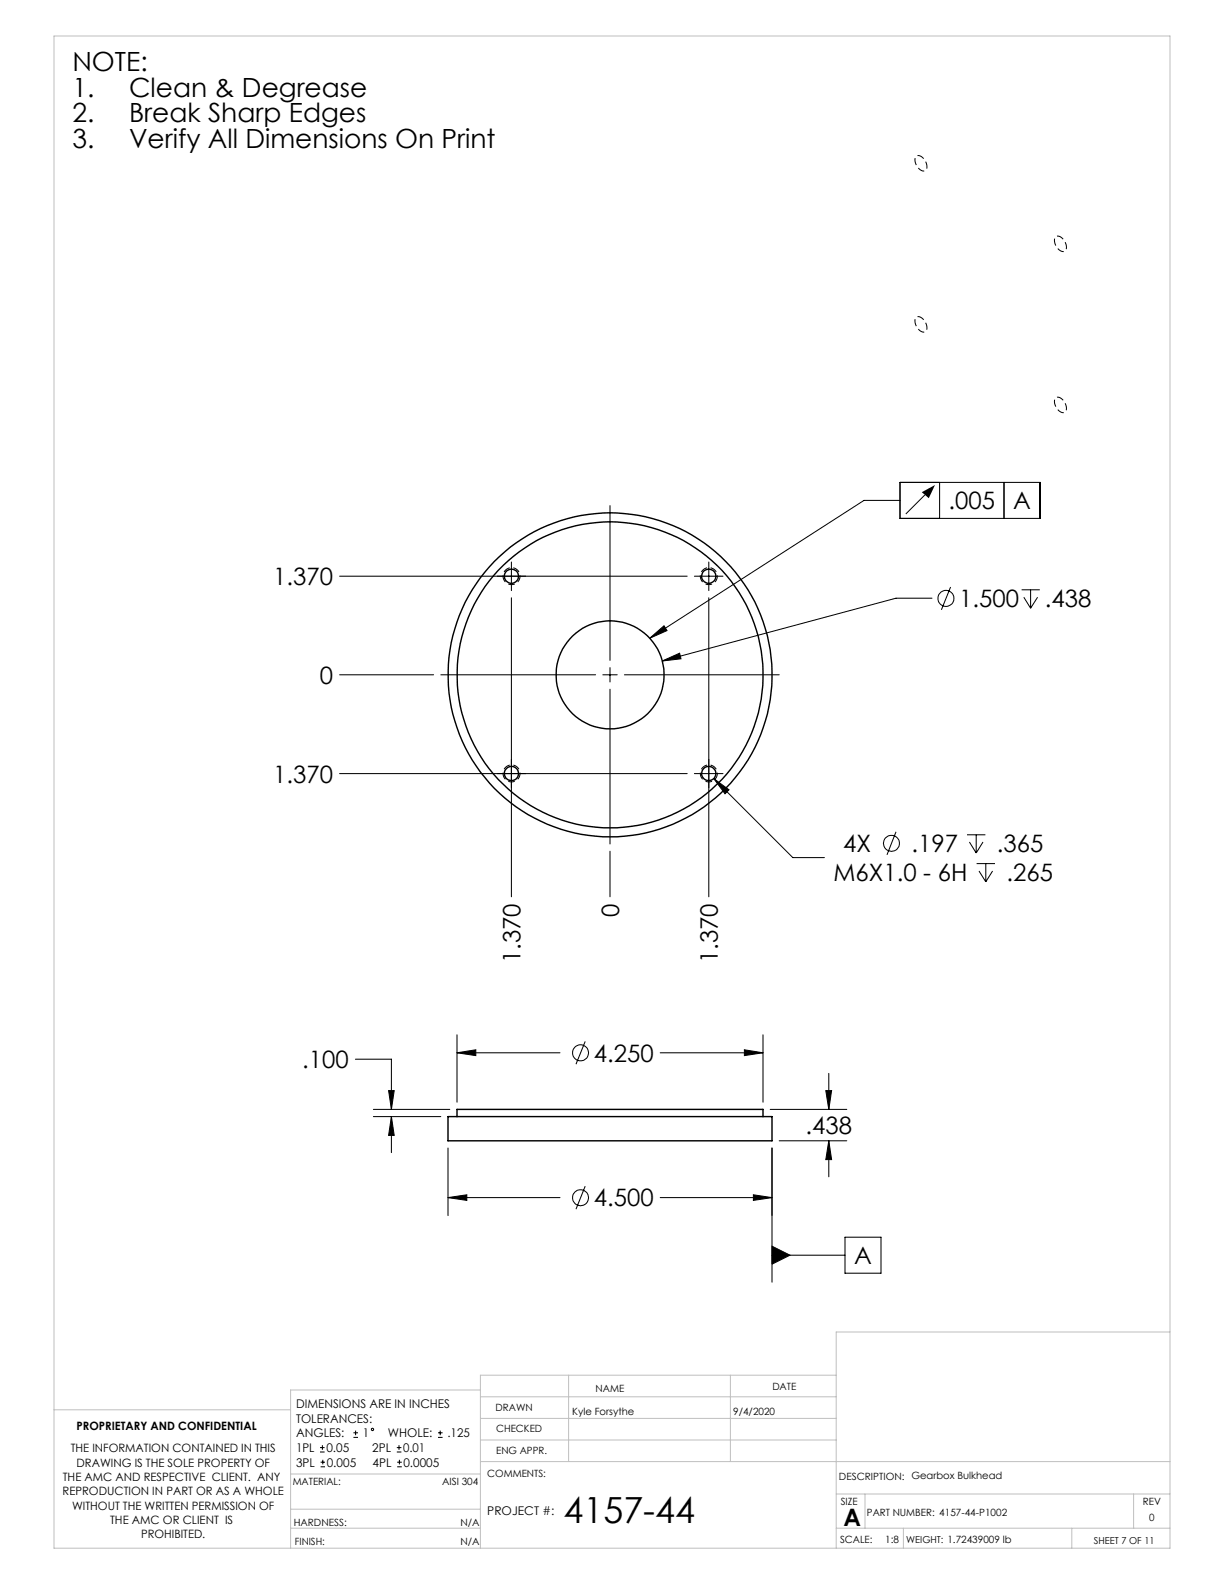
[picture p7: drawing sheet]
<svg xmlns="http://www.w3.org/2000/svg" width="216mm" height="279mm" viewBox="0 0 216 279" stroke-linecap="round" stroke-linejoin="round" font-family="sans-serif">
<g fill="none" stroke="#000" stroke-width=".18">
<path d="M90.2 99.1v5.1M107.6 89.2v27.3M125 99.1v5.1M158.7 85.1h24.7v6.3h-24.7zM158.7 88.3h-6.3l-37.8 24.3M163.1 87.3l-3.3 3.4M165.7 85.1v6.3M177.1 85.1v6.3M59.9 119h16.6M59.9 101.6h61.3M77.8 119h27.3M90.2 105.4v52.8"/>
<path d="M106.3 119h2.6M107.6 117.8v2.5M110.1 119h27.3M114.6 112.6l2.5-2.2 .6 .8zM116.8 116.6l3.1-1.4 .2 1zM122.5 101.6h5M125 105.4v52.8M164.4 105.5h-6.4l-41.2 11.1M167.7 103.5l-1.6 4.1M180.2 104h3.2M180.6 105.3l1.2 2M181.8 104v3.3"/>
<path d="M183 105.3l-1.2 2M59.9 136.5h61.3M107.6 121.6v27.3M122.5 136.5h5M125.9 137.3l2.7 2-.7 .7zM125.9 137.3l13.9 14h5.6M107.6 150.1v8.1M158 146.7l-1.5 4.1M170.6 147.2h3.2M171 148.5l1.2 2M172.2 147.2v3.3M172.3 152.3h3.2"/>
<path d="M172.7 153.6l1.2 1.9M173.4 148.5l-1.2 2M173.9 152.3v3.2M175.1 153.6l-1.2 1.9M62.7 186.8h6.3v8.9M65.9 195.7h13.4M65.9 197h11.9M68.5 192.4h1l-.5 3.3zM69 197l.5 3.3h-1zM69 197v6.3M80.6 185.7l3.3-.5v1zM80.6 182.5v11.9"/>
<path d="M80.6 185.7h18.2M103.2 183.7l-1.6 4M116.5 185.7h18.1M131.3 185.2l3.3 .5-3.3 .5zM134.6 182.5v11.9M135.9 195.7h13.5M145.7 192.4h1l-.5 3.3zM146.2 189.3v6.4M79 211.2l3.3-.5v1zM79 202.5v11.9M79 211.2h19.8M103.2 209.2l-1.6 4.1"/>
<path d="M116.5 211.2h19.7M132.9 210.7l3.3 .5-3.3 .5zM136.2 219.8l3.1 1.6-3.1 1.6zM136.2 202.5v23.7M137.4 201.2h12M146.2 201.2l.5 3.3h-1zM146.2 201.2v6.4M149 218.2h6.4v6.4h-6.4zM136.2 221.4h12.8M56.4 256.1h.9M56.4 255.3h.9M56.6 258.7h.7"/>
<path d="M56.6 257.9h.7M56.9 254.9v.8M56.9 257.5v.8M62.3 253.5h.8M62.3 252.7h.8M62.7 252.3v.9M70 256.1h.8M70 255.3h.8M70.1 258.7h.8M70.1 257.9h.8M70.4 254.9v.8M70.4 257.5v.8"/>
<path d="M77.3 253.5h.8M77.3 252.7h.8M77.6 252.3v.9"/>
<circle cx="166.9" cy="105.6" r="1.41"/>
<circle cx="157.2" cy="148.8" r="1.41"/>
<circle cx="102.4" cy="185.7" r="1.41"/>
<circle cx="102.4" cy="211.3" r="1.42"/>
<circle cx="65.7" cy="252.1" r=".2"/>
</g>
<g fill="#000">
<path d="M162.6 86.8l2.3-1.3-1.1 2.4zM114.6 112.6l2.5-2.2 .6 .8zM136.2 219.8l3.1 1.6-3.1 1.6z"/>
<path d="M116.8 116.6l3.3-.4-.2-1zM125.9 137.3l2 2.7 .7-.7zM132.9 210.7l3.3 .5-3.3 .5zM79 211.2l3.3-.5v1zM131.3 185.2l3.3 .5-3.3 .5zM80.6 185.7l3.3-.5v1zM145.7 192.4h1l-.5 3.3zM146.2 201.2l.5 3.3h-1zM68.5 192.4h1l-.5 3.3zM69 197l.5 3.3h-1z"/>
</g>
<path d="M162.4 30a1.94 1.94 0 0 1-.8-2.4 1.3 1.3 0 0 1 1.7 1l.2 .4a.72 .72 0 0 1-.1 1 .72 .72 0 0 1-1 0M162.4 58.4a1.94 1.94 0 0 1-.8-2.4 1.3 1.3 0 0 1 1.7 1l.2 .5a.72 .72 0 0 1-.1 .9 .72 .72 0 0 1-1 0M187.1 44.2a1.94 1.94 0 0 1-.9-2.4 1.3 1.3 0 0 1 1.7 1l.2 .4a.72 .72 0 0 1-.1 1 .72 .72 0 0 1-.9 0M187.1 72.6a1.94 1.94 0 0 1-.9-2.4 1.3 1.3 0 0 1 1.7 1l.2 .5a.72 .72 0 0 1-.1 .9 .72 .72 0 0 1-.9 0M90.2 103.1a1.5 1.5 0 0 1-1.3-2.2 1.5 1.5 0 0 1 2.6-.1 1.5 1.5 0 0 1-1.1 2.3h-.2M125 103.1a1.5 1.5 0 0 1-1.3-2.2 1.5 1.5 0 0 1 2.6-.1 1.5 1.5 0 0 1-1.1 2.3h-.2M90.2 137.9a1.5 1.5 0 0 1-1.3-2.2 1.5 1.5 0 0 1 2.6-.1 1.5 1.5 0 0 1-1.1 2.3h-.2M125 137.9a1.5 1.5 0 0 1-1.3-2.2 1.5 1.5 0 0 1 2.6-.1 1.5 1.5 0 0 1-1.1 2.3h-.2" fill="none" stroke="#000" stroke-width=".18" stroke-dasharray="1.3 .6" stroke-dashoffset=".7" stroke-linecap="butt"/>
<g fill="none" stroke="#c0c0c0" stroke-width=".18">
<path d="M9.5 6.3h196.9v266.8h-196.9zM206.4 234.9h-58.9v38.1M9.5 248.7h41.8M51.3 260h33.4M84.7 245.2h-33.4v27.8M84.7 257.8h121.7M84.7 246.4h62.8M84.7 250.2h62.8M84.7 254h62.8M100.3 242.6v15.2M128.8 242.6v15.2M147.5 242.6h-62.8v30.4"/>
<path d="M51.3 269.6h33.4M51.3 266.2h33.4M147.5 269.6h58.9M147.5 263.5h58.9M152.6 263.5v6.1M159.3 269.6v3.4M189.1 269.6v3.4M200 263.5v6.1"/>
</g>
<g fill="none" stroke="#000" stroke-width=".25">
<path d="M79 197h57.2v4.2h-57.2zM80.6 197v-1.3h54v1.3"/>
<circle cx="90.2" cy="101.7" r="1.25"/>
<circle cx="107.6" cy="119" r="28.6"/>
<circle cx="107.6" cy="119" r="27"/>
<circle cx="107.6" cy="119" r="9.5"/>
<circle cx="125" cy="101.6" r="1.26"/>
<circle cx="90.2" cy="136.4" r="1.25"/>
<circle cx="125" cy="136.4" r="1.26"/>
</g>
<text font-size="6.3" x="99.4" y="268.7">4157-44</text>
<g font-size="4.7">
<text x="12.8" y="12.5">NOTE:</text>
<text x="12.8" y="17">1.</text>
<text x="22.8" y="17">Clean &amp; Degrease</text>
<text x="12.8" y="21.6">2.</text>
<text x="22.8" y="21.6">Break Sharp Edges</text>
<text x="12.8" y="26.1">3.</text>
<text x="22.8" y="26.1">Verify All Dimensions On Print</text>
</g>
<g font-size="4.2">
<text x="167.3" y="89.8">.005</text>
<text x="178.7" y="89.8">A</text>
<text x="48.2" y="103.2">1.370</text>
<text x="169.2" y="107.1">1.500</text>
<text x="184.3" y="107.1">.438</text>
<text x="56.4" y="120.6">0</text>
<text x="48.2" y="138">1.370</text>
<text x="147" y="155.4">M6X1.0 - 6H</text>
<text x="148.7" y="150.3">4X</text>
<text x="160.8" y="150.3">.197</text>
<text x="175.9" y="150.3">.365</text>
<text x="177.6" y="155.4">.265</text>
<text x="109.2" y="161.7" transform="rotate(-90 109.2 161.7)">0</text>
<text x="91.8" y="169.9" transform="rotate(-90 91.8 169.9)">1.370</text>
<text x="126.6" y="169.9" transform="rotate(-90 126.6 169.9)">1.370</text>
<text x="53.3" y="188.4">.100</text>
<text x="104.7" y="187.2">4.250</text>
<text x="142.1" y="200">.438</text>
<text x="104.7" y="212.8">4.500</text>
<text x="150.7" y="223">A</text>
<text x="148.8" y="269.1">A</text>
</g>
<g font-size="2.1">
<text x="52.2" y="248.3">DIMENSIONS ARE IN INCHES</text>
<text x="52.2" y="250.9">TOLERANCES:</text>
<text x="52.2" y="253.5">ANGLES:</text>
<text x="52.2" y="256.1">1PL</text>
<text x="57.6" y="256.1">0.05</text>
<text x="64" y="253.5">1</text>
<text x="65.6" y="256.1">2PL</text>
<text x="68.4" y="253.5">WHOLE:</text>
<text x="71.1" y="256.1">0.01</text>
<text x="78.9" y="253.5">.125</text>
<text x="52.2" y="258.7">3PL</text>
<text x="57.6" y="258.7">0.005</text>
<text x="65.7" y="258.7">4PL</text>
<text x="71.2" y="258.7">0.0005</text>
<text x="85.9" y="267.3">PROJECT #:</text>
</g>
<g font-size="2">
<text x="12.5" y="256.2">THE INFORMATION CONTAINED IN THIS</text>
<text x="13.5" y="252.2">PROPRIETARY AND CONFIDENTIAL</text>
<text x="11" y="263.7">REPRODUCTION IN PART OR AS A WHOLE</text>
<text x="11.1" y="261.2">THE AMC AND RESPECTIVE CLIENT. ANY</text>
<text x="13.5" y="258.7">DRAWING IS THE SOLE PROPERTY OF</text>
<text x="12.7" y="266.3">WITHOUT THE WRITTEN PERMISSION OF</text>
<text x="19.4" y="268.8">THE AMC OR CLIENT IS</text>
<text x="24.9" y="271.3">PROHIBITED.</text>
</g>
<g font-size="1.8">
<text x="105.1" y="245.5">NAME</text>
<text x="136.2" y="245.2">DATE</text>
<text x="87.4" y="248.8">DRAWN</text>
<text x="100.9" y="249.5">Kyle Forsythe</text>
<text x="129.3" y="249.5">9/4/2020</text>
<text x="87.5" y="256.5">ENG APPR.</text>
<text x="87.5" y="252.6">CHECKED</text>
<text x="51.6" y="261.9">MATERIAL:</text>
<text x="78" y="261.9">AISI 304</text>
<text x="85.9" y="260.5">COMMENTS:</text>
<text x="148" y="261.1">DESCRIPTION: Gearbox Bulkhead</text>
<text x="51.8" y="269.1">HARDNESS:</text>
<text x="81.2" y="269.1">N/A</text>
<text x="148.3" y="265.5">SIZE</text>
<text x="152.9" y="267.4">PART NUMBER: 4157-44-P1002</text>
<text x="201.6" y="265.5">REV</text>
<text x="202.7" y="268.2">0</text>
<text x="52" y="272.5">FINISH:</text>
<text x="81.2" y="272.5">N/A</text>
<text x="148.2" y="272.2">SCALE:</text>
<text x="156.1" y="272.2">1:8</text>
</g>
<g font-size="1.7">
<text x="159.9" y="272.2">WEIGHT: 1.72439009 lb</text>
<text x="193" y="272.3">SHEET 7 OF 11</text>
</g>
</svg>
